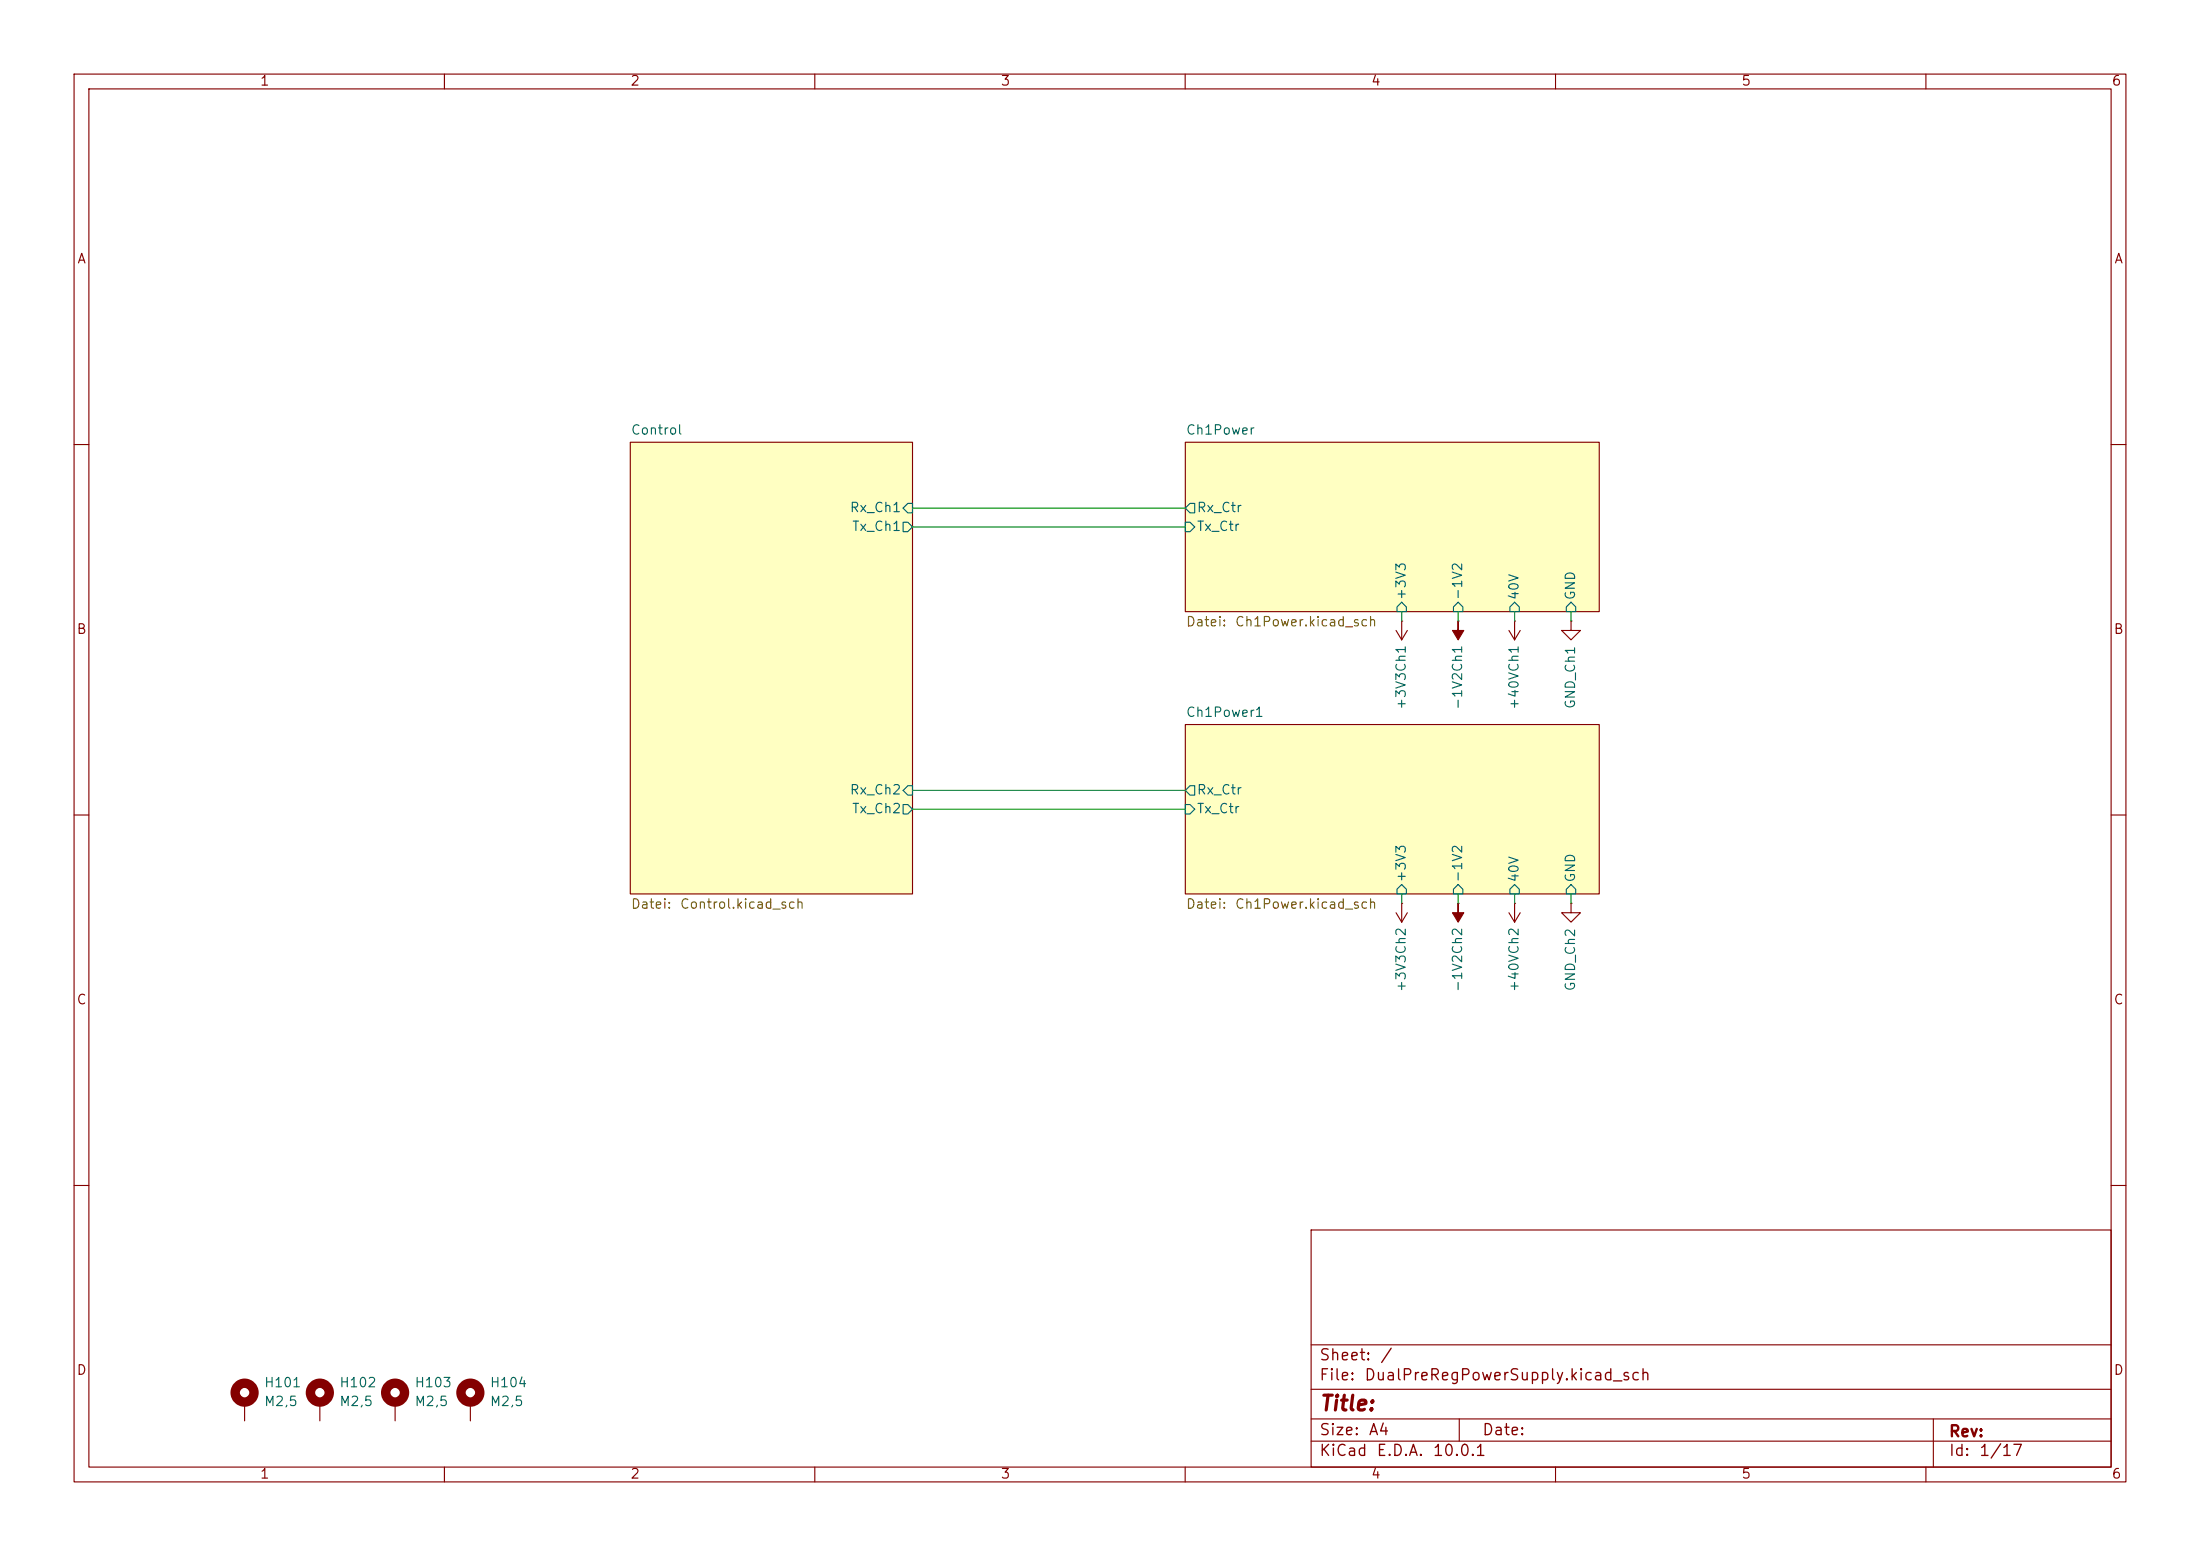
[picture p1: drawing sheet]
(kicad_sch
 (version 20260306)
 (generator "eeschema")
 (generator_version "10.0")
 (paper "A4")
 (lib_symbols
  (symbol "Mechanical:MountingHole_Pad"
   (pin_numbers (hide yes))
   (pin_names
    (offset 1.016) (hide yes)) (exclude_from_sim no) (in_bom no) (on_board yes)
   (in_pos_files yes)
   (duplicate_pin_numbers_are_jumpers no)
   (property "Reference" "H" (at 0 6.35 0) (show_name no) (do_not_autoplace no) (effects (font (size 1.27 1.27))))
   (property "Value" "MountingHole_Pad" (at 0 4.445 0) (show_name no) (do_not_autoplace no) (effects (font (size 1.27 1.27))))
   (property "Footprint" "" (at 0 0 0) (show_name no) (do_not_autoplace no) (hide yes) (effects (font (size 1.27 1.27))))
   (property "Datasheet" "" (at 0 0 0) (show_name no) (do_not_autoplace no) (hide yes) (effects (font (size 1.27 1.27))))
   (property "Description" "Mounting Hole with connection" (at 0 0 0) (show_name no) (do_not_autoplace no) (hide yes) (effects (font (size 1.27 1.27))))
   (symbol "MountingHole_Pad_0_1"
    (circle (center 0 1.27) (radius 1.27) (stroke (width 1.27) (type default)) (fill (type none))))
   (symbol "MountingHole_Pad_1_1"
    (pin input line (at 0 -2.54 90) (length 2.54) (name "1" (effects (font (size 1.27 1.27)))) (number "1" (effects (font (size 1.27 1.27))))))
   (embedded_fonts no))
  (symbol "power:+3V3"
   (power global)
   (pin_numbers (hide yes))
   (pin_names
    (offset 0) (hide yes)) (exclude_from_sim no) (in_bom yes) (on_board yes)
   (in_pos_files yes)
   (duplicate_pin_numbers_are_jumpers no)
   (property "Reference" "#PWR" (at 0 -3.81 0) (show_name no) (do_not_autoplace no) (hide yes) (effects (font (size 1.27 1.27))))
   (property "Value" "+3V3" (at 0 3.556 0) (show_name no) (do_not_autoplace no) (effects (font (size 1.27 1.27))))
   (property "Footprint" "" (at 0 0 0) (show_name no) (do_not_autoplace no) (hide yes) (effects (font (size 1.27 1.27))))
   (property "Datasheet" "" (at 0 0 0) (show_name no) (do_not_autoplace no) (hide yes) (effects (font (size 1.27 1.27))))
   (property "Description" "Power symbol creates a global label with name \"+3V3\"" (at 0 0 0) (show_name no) (do_not_autoplace no) (hide yes) (effects (font (size 1.27 1.27))))
   (symbol "+3V3_0_1"
    (polyline (pts (xy -0.762 1.27) (xy 0 2.54)) (stroke (width 0) (type default)) (fill (type none)))
    (polyline (pts (xy 0 2.54) (xy 0.762 1.27)) (stroke (width 0) (type default)) (fill (type none)))
    (polyline (pts (xy 0 0) (xy 0 2.54)) (stroke (width 0) (type default)) (fill (type none))))
   (symbol "+3V3_1_1"
    (pin power_in line (at 0 0 90) (length 0) (name "" (effects (font (size 1.27 1.27)))) (number "1" (effects (font (size 1.27 1.27))))))
   (embedded_fonts no))
  (symbol "power:+48V"
   (power global)
   (pin_numbers (hide yes))
   (pin_names
    (offset 0) (hide yes)) (exclude_from_sim no) (in_bom yes) (on_board yes)
   (in_pos_files yes)
   (duplicate_pin_numbers_are_jumpers no)
   (property "Reference" "#PWR" (at 0 -3.81 0) (show_name no) (do_not_autoplace no) (hide yes) (effects (font (size 1.27 1.27))))
   (property "Value" "+48V" (at 0 3.556 0) (show_name no) (do_not_autoplace no) (effects (font (size 1.27 1.27))))
   (property "Footprint" "" (at 0 0 0) (show_name no) (do_not_autoplace no) (hide yes) (effects (font (size 1.27 1.27))))
   (property "Datasheet" "" (at 0 0 0) (show_name no) (do_not_autoplace no) (hide yes) (effects (font (size 1.27 1.27))))
   (property "Description" "Power symbol creates a global label with name \"+48V\"" (at 0 0 0) (show_name no) (do_not_autoplace no) (hide yes) (effects (font (size 1.27 1.27))))
   (symbol "+48V_0_1"
    (polyline (pts (xy -0.762 1.27) (xy 0 2.54)) (stroke (width 0) (type default)) (fill (type none)))
    (polyline (pts (xy 0 2.54) (xy 0.762 1.27)) (stroke (width 0) (type default)) (fill (type none)))
    (polyline (pts (xy 0 0) (xy 0 2.54)) (stroke (width 0) (type default)) (fill (type none))))
   (symbol "+48V_1_1"
    (pin power_in line (at 0 0 90) (length 0) (name "" (effects (font (size 1.27 1.27)))) (number "1" (effects (font (size 1.27 1.27))))))
   (embedded_fonts no))
  (symbol "power:-2V5"
   (power global)
   (pin_numbers (hide yes))
   (pin_names
    (offset 0) (hide yes)) (exclude_from_sim no) (in_bom yes) (on_board yes)
   (in_pos_files yes)
   (duplicate_pin_numbers_are_jumpers no)
   (property "Reference" "#PWR" (at 0 -3.81 0) (show_name no) (do_not_autoplace no) (hide yes) (effects (font (size 1.27 1.27))))
   (property "Value" "-2V5" (at 0 3.556 0) (show_name no) (do_not_autoplace no) (effects (font (size 1.27 1.27))))
   (property "Footprint" "" (at 0 0 0) (show_name no) (do_not_autoplace no) (hide yes) (effects (font (size 1.27 1.27))))
   (property "Datasheet" "" (at 0 0 0) (show_name no) (do_not_autoplace no) (hide yes) (effects (font (size 1.27 1.27))))
   (property "Description" "Power symbol creates a global label with name \"-2V5\"" (at 0 0 0) (show_name no) (do_not_autoplace no) (hide yes) (effects (font (size 1.27 1.27))))
   (symbol "-2V5_0_0"
    (pin power_in line (at 0 0 90) (length 0) (name "" (effects (font (size 1.27 1.27)))) (number "1" (effects (font (size 1.27 1.27))))))
   (symbol "-2V5_0_1"
    (polyline (pts (xy 0 0) (xy 0 1.27) (xy 0.762 1.27) (xy 0 2.54) (xy -0.762 1.27) (xy 0 1.27)) (stroke (width 0) (type default)) (fill (type outline))))
   (embedded_fonts no))
  (symbol "power:GND1"
   (power global)
   (pin_numbers (hide yes))
   (pin_names
    (offset 0) (hide yes)) (exclude_from_sim no) (in_bom yes) (on_board yes)
   (in_pos_files yes)
   (duplicate_pin_numbers_are_jumpers no)
   (property "Reference" "#PWR" (at 0 -6.35 0) (show_name no) (do_not_autoplace no) (hide yes) (effects (font (size 1.27 1.27))))
   (property "Value" "GND1" (at 0 -3.81 0) (show_name no) (do_not_autoplace no) (effects (font (size 1.27 1.27))))
   (property "Footprint" "" (at 0 0 0) (show_name no) (do_not_autoplace no) (hide yes) (effects (font (size 1.27 1.27))))
   (property "Datasheet" "" (at 0 0 0) (show_name no) (do_not_autoplace no) (hide yes) (effects (font (size 1.27 1.27))))
   (property "Description" "Power symbol creates a global label with name \"GND1\" , ground" (at 0 0 0) (show_name no) (do_not_autoplace no) (hide yes) (effects (font (size 1.27 1.27))))
   (symbol "GND1_0_1"
    (polyline (pts (xy 0 0) (xy 0 -1.27) (xy 1.27 -1.27) (xy 0 -2.54) (xy -1.27 -1.27) (xy 0 -1.27)) (stroke (width 0) (type default)) (fill (type none))))
   (symbol "GND1_1_1"
    (pin power_in line (at 0 0 270) (length 0) (name "" (effects (font (size 1.27 1.27)))) (number "1" (effects (font (size 1.27 1.27))))))
   (embedded_fonts no)))
 (wire
  (pts (xy 123.19 106.68) (xy 160.02 106.68))
  (stroke (width 0) (type default)))
 (wire
  (pts (xy 212.09 82.55) (xy 212.09 83.82))
  (stroke (width 0) (type default)))
 (wire
  (pts (xy 196.85 82.55) (xy 196.85 83.82))
  (stroke (width 0) (type default)))
 (wire
  (pts (xy 189.23 120.65) (xy 189.23 121.92))
  (stroke (width 0) (type default)))
 (wire
  (pts (xy 123.19 71.12) (xy 160.02 71.12))
  (stroke (width 0) (type default)))
 (wire
  (pts (xy 196.85 120.65) (xy 196.85 121.92))
  (stroke (width 0) (type default)))
 (wire
  (pts (xy 123.19 109.22) (xy 160.02 109.22))
  (stroke (width 0) (type default)))
 (wire
  (pts (xy 204.47 120.65) (xy 204.47 121.92))
  (stroke (width 0) (type default)))
 (wire
  (pts (xy 212.09 120.65) (xy 212.09 121.92))
  (stroke (width 0) (type default)))
 (wire
  (pts (xy 123.19 68.58) (xy 160.02 68.58))
  (stroke (width 0) (type default)))
 (wire
  (pts (xy 204.47 82.55) (xy 204.47 83.82))
  (stroke (width 0) (type default)))
 (wire
  (pts (xy 189.23 82.55) (xy 189.23 83.82))
  (stroke (width 0) (type default)))
 (symbol
  (lib_id "power:GND1")
  (at 212.09 83.82 0)
  (unit 1)
  (body_style 1)
  (exclude_from_sim no)
  (in_bom yes)
  (on_board yes)
  (in_pos_files yes)
  (dnp no)
  (property "Reference" "#PWR0104" (at 212.09 90.17 0) (hide yes) (show_name no) (do_not_autoplace no) (effects (font (size 1.27 1.27))))
  (property "Value" "GND_Ch1" (at 212.09 91.44 90) (show_name no) (do_not_autoplace no) (effects (font (size 1.27 1.27))))
  (property "Footprint" "" (at 212.09 83.82 0) (hide yes) (show_name no) (do_not_autoplace no) (effects (font (size 1.27 1.27))))
  (property "Datasheet" "" (at 212.09 83.82 0) (hide yes) (show_name no) (do_not_autoplace no) (effects (font (size 1.27 1.27))))
  (property "Description" "Power symbol creates a global label with name \"GND_Ch1\" , ground" (at 212.09 83.82 0) (hide yes) (show_name no) (do_not_autoplace no) (effects (font (size 1.27 1.27))))
  (pin "1"))
 (symbol
  (lib_id "power:-2V5")
  (at 196.85 121.92 180)
  (unit 1)
  (body_style 1)
  (exclude_from_sim no)
  (in_bom yes)
  (on_board yes)
  (in_pos_files yes)
  (dnp no)
  (property "Reference" "#PWR0106" (at 196.85 118.11 0) (hide yes) (show_name no) (do_not_autoplace no) (effects (font (size 1.27 1.27))))
  (property "Value" "-1V2Ch2" (at 196.85 129.54 90) (show_name no) (do_not_autoplace no) (effects (font (size 1.27 1.27))))
  (property "Footprint" "" (at 196.85 121.92 0) (hide yes) (show_name no) (do_not_autoplace no) (effects (font (size 1.27 1.27))))
  (property "Datasheet" "" (at 196.85 121.92 0) (hide yes) (show_name no) (do_not_autoplace no) (effects (font (size 1.27 1.27))))
  (property "Description" "Power symbol creates a global label with name \"-1V2Ch2\"" (at 196.85 121.92 0) (hide yes) (show_name no) (do_not_autoplace no) (effects (font (size 1.27 1.27))))
  (pin "1"))
 (symbol
  (lib_id "Mechanical:MountingHole_Pad")
  (at 33.02 189.23 0)
  (unit 1)
  (body_style 1)
  (exclude_from_sim no)
  (in_bom no)
  (on_board yes)
  (in_pos_files yes)
  (dnp no)
  (fields_autoplaced yes)
  (property "Reference" "H101" (at 35.56 186.6899 0) (show_name no) (do_not_autoplace no) (effects (font (size 1.27 1.27)) (justify left)))
  (property "Value" "M2,5" (at 35.56 189.2299 0) (show_name no) (do_not_autoplace no) (effects (font (size 1.27 1.27)) (justify left)))
  (property "Footprint" "MountingHole:MountingHole_2.7mm_M2.5_DIN965_Pad" (at 33.02 189.23 0) (hide yes) (show_name no) (do_not_autoplace no) (effects (font (size 1.27 1.27))))
  (property "Datasheet" "" (at 33.02 189.23 0) (hide yes) (show_name no) (do_not_autoplace no) (effects (font (size 1.27 1.27))))
  (property "Description" "Mounting Hole with connection" (at 33.02 189.23 0) (hide yes) (show_name no) (do_not_autoplace no) (effects (font (size 1.27 1.27))))
  (pin "1"))
 (symbol
  (lib_id "power:GND1")
  (at 212.09 121.92 0)
  (unit 1)
  (body_style 1)
  (exclude_from_sim no)
  (in_bom yes)
  (on_board yes)
  (in_pos_files yes)
  (dnp no)
  (property "Reference" "#PWR0108" (at 212.09 128.27 0) (hide yes) (show_name no) (do_not_autoplace no) (effects (font (size 1.27 1.27))))
  (property "Value" "GND_Ch2" (at 212.09 129.54 90) (show_name no) (do_not_autoplace no) (effects (font (size 1.27 1.27))))
  (property "Footprint" "" (at 212.09 121.92 0) (hide yes) (show_name no) (do_not_autoplace no) (effects (font (size 1.27 1.27))))
  (property "Datasheet" "" (at 212.09 121.92 0) (hide yes) (show_name no) (do_not_autoplace no) (effects (font (size 1.27 1.27))))
  (property "Description" "Power symbol creates a global label with name \"GND_Ch2\" , ground" (at 212.09 121.92 0) (hide yes) (show_name no) (do_not_autoplace no) (effects (font (size 1.27 1.27))))
  (pin "1"))
 (symbol
  (lib_id "power:+3V3")
  (at 189.23 121.92 180)
  (unit 1)
  (body_style 1)
  (exclude_from_sim no)
  (in_bom yes)
  (on_board yes)
  (in_pos_files yes)
  (dnp no)
  (property "Reference" "#PWR0105" (at 189.23 118.11 0) (hide yes) (show_name no) (do_not_autoplace no) (effects (font (size 1.27 1.27))))
  (property "Value" "+3V3Ch2" (at 189.23 129.54 90) (show_name no) (do_not_autoplace no) (effects (font (size 1.27 1.27))))
  (property "Footprint" "" (at 189.23 121.92 0) (hide yes) (show_name no) (do_not_autoplace no) (effects (font (size 1.27 1.27))))
  (property "Datasheet" "" (at 189.23 121.92 0) (hide yes) (show_name no) (do_not_autoplace no) (effects (font (size 1.27 1.27))))
  (property "Description" "Power symbol creates a global label with name \"+3V3Ch2\"" (at 189.23 121.92 0) (hide yes) (show_name no) (do_not_autoplace no) (effects (font (size 1.27 1.27))))
  (pin "1"))
 (symbol
  (lib_id "power:-2V5")
  (at 196.85 83.82 180)
  (unit 1)
  (body_style 1)
  (exclude_from_sim no)
  (in_bom yes)
  (on_board yes)
  (in_pos_files yes)
  (dnp no)
  (property "Reference" "#PWR0101" (at 196.85 80.01 0) (hide yes) (show_name no) (do_not_autoplace no) (effects (font (size 1.27 1.27))))
  (property "Value" "-1V2Ch1" (at 196.85 91.44 90) (show_name no) (do_not_autoplace no) (effects (font (size 1.27 1.27))))
  (property "Footprint" "" (at 196.85 83.82 0) (hide yes) (show_name no) (do_not_autoplace no) (effects (font (size 1.27 1.27))))
  (property "Datasheet" "" (at 196.85 83.82 0) (hide yes) (show_name no) (do_not_autoplace no) (effects (font (size 1.27 1.27))))
  (property "Description" "Power symbol creates a global label with name \"-1V2Ch1\"" (at 196.85 83.82 0) (hide yes) (show_name no) (do_not_autoplace no) (effects (font (size 1.27 1.27))))
  (pin "1"))
 (symbol
  (lib_id "Mechanical:MountingHole_Pad")
  (at 63.5 189.23 0)
  (unit 1)
  (body_style 1)
  (exclude_from_sim no)
  (in_bom no)
  (on_board yes)
  (in_pos_files yes)
  (dnp no)
  (fields_autoplaced yes)
  (property "Reference" "H104" (at 66.04 186.6899 0) (show_name no) (do_not_autoplace no) (effects (font (size 1.27 1.27)) (justify left)))
  (property "Value" "M2,5" (at 66.04 189.2299 0) (show_name no) (do_not_autoplace no) (effects (font (size 1.27 1.27)) (justify left)))
  (property "Footprint" "MountingHole:MountingHole_2.7mm_M2.5_DIN965_Pad" (at 63.5 189.23 0) (hide yes) (show_name no) (do_not_autoplace no) (effects (font (size 1.27 1.27))))
  (property "Datasheet" "" (at 63.5 189.23 0) (hide yes) (show_name no) (do_not_autoplace no) (effects (font (size 1.27 1.27))))
  (property "Description" "Mounting Hole with connection" (at 63.5 189.23 0) (hide yes) (show_name no) (do_not_autoplace no) (effects (font (size 1.27 1.27))))
  (pin "1"))
 (symbol
  (lib_id "power:+48V")
  (at 204.47 121.92 180)
  (unit 1)
  (body_style 1)
  (exclude_from_sim no)
  (in_bom yes)
  (on_board yes)
  (in_pos_files yes)
  (dnp no)
  (property "Reference" "#PWR0107" (at 204.47 118.11 0) (hide yes) (show_name no) (do_not_autoplace no) (effects (font (size 1.27 1.27))))
  (property "Value" "+40VCh2" (at 204.47 129.54 90) (show_name no) (do_not_autoplace no) (effects (font (size 1.27 1.27))))
  (property "Footprint" "" (at 204.47 121.92 0) (hide yes) (show_name no) (do_not_autoplace no) (effects (font (size 1.27 1.27))))
  (property "Datasheet" "" (at 204.47 121.92 0) (hide yes) (show_name no) (do_not_autoplace no) (effects (font (size 1.27 1.27))))
  (property "Description" "Power symbol creates a global label with name \"+40VCh2\"" (at 204.47 121.92 0) (hide yes) (show_name no) (do_not_autoplace no) (effects (font (size 1.27 1.27))))
  (pin "1"))
 (symbol
  (lib_id "power:+48V")
  (at 204.47 83.82 180)
  (unit 1)
  (body_style 1)
  (exclude_from_sim no)
  (in_bom yes)
  (on_board yes)
  (in_pos_files yes)
  (dnp no)
  (property "Reference" "#PWR0102" (at 204.47 80.01 0) (hide yes) (show_name no) (do_not_autoplace no) (effects (font (size 1.27 1.27))))
  (property "Value" "+40VCh1" (at 204.47 91.44 90) (show_name no) (do_not_autoplace no) (effects (font (size 1.27 1.27))))
  (property "Footprint" "" (at 204.47 83.82 0) (hide yes) (show_name no) (do_not_autoplace no) (effects (font (size 1.27 1.27))))
  (property "Datasheet" "" (at 204.47 83.82 0) (hide yes) (show_name no) (do_not_autoplace no) (effects (font (size 1.27 1.27))))
  (property "Description" "Power symbol creates a global label with name \"+40VCh1\"" (at 204.47 83.82 0) (hide yes) (show_name no) (do_not_autoplace no) (effects (font (size 1.27 1.27))))
  (pin "1"))
 (symbol
  (lib_id "Mechanical:MountingHole_Pad")
  (at 43.18 189.23 0)
  (unit 1)
  (body_style 1)
  (exclude_from_sim no)
  (in_bom no)
  (on_board yes)
  (in_pos_files yes)
  (dnp no)
  (fields_autoplaced yes)
  (property "Reference" "H102" (at 45.72 186.6899 0) (show_name no) (do_not_autoplace no) (effects (font (size 1.27 1.27)) (justify left)))
  (property "Value" "M2,5" (at 45.72 189.2299 0) (show_name no) (do_not_autoplace no) (effects (font (size 1.27 1.27)) (justify left)))
  (property "Footprint" "MountingHole:MountingHole_2.7mm_M2.5_DIN965_Pad" (at 43.18 189.23 0) (hide yes) (show_name no) (do_not_autoplace no) (effects (font (size 1.27 1.27))))
  (property "Datasheet" "" (at 43.18 189.23 0) (hide yes) (show_name no) (do_not_autoplace no) (effects (font (size 1.27 1.27))))
  (property "Description" "Mounting Hole with connection" (at 43.18 189.23 0) (hide yes) (show_name no) (do_not_autoplace no) (effects (font (size 1.27 1.27))))
  (pin "1"))
 (symbol
  (lib_id "power:+3V3")
  (at 189.23 83.82 180)
  (unit 1)
  (body_style 1)
  (exclude_from_sim no)
  (in_bom yes)
  (on_board yes)
  (in_pos_files yes)
  (dnp no)
  (property "Reference" "#PWR0103" (at 189.23 80.01 0) (hide yes) (show_name no) (do_not_autoplace no) (effects (font (size 1.27 1.27))))
  (property "Value" "+3V3Ch1" (at 189.23 91.44 90) (show_name no) (do_not_autoplace no) (effects (font (size 1.27 1.27))))
  (property "Footprint" "" (at 189.23 83.82 0) (hide yes) (show_name no) (do_not_autoplace no) (effects (font (size 1.27 1.27))))
  (property "Datasheet" "" (at 189.23 83.82 0) (hide yes) (show_name no) (do_not_autoplace no) (effects (font (size 1.27 1.27))))
  (property "Description" "Power symbol creates a global label with name \"+3V3Ch1\"" (at 189.23 83.82 0) (hide yes) (show_name no) (do_not_autoplace no) (effects (font (size 1.27 1.27))))
  (pin "1"))
 (symbol
  (lib_id "Mechanical:MountingHole_Pad")
  (at 53.34 189.23 0)
  (unit 1)
  (body_style 1)
  (exclude_from_sim no)
  (in_bom no)
  (on_board yes)
  (in_pos_files yes)
  (dnp no)
  (fields_autoplaced yes)
  (property "Reference" "H103" (at 55.88 186.6899 0) (show_name no) (do_not_autoplace no) (effects (font (size 1.27 1.27)) (justify left)))
  (property "Value" "M2,5" (at 55.88 189.2299 0) (show_name no) (do_not_autoplace no) (effects (font (size 1.27 1.27)) (justify left)))
  (property "Footprint" "MountingHole:MountingHole_2.7mm_M2.5_DIN965_Pad" (at 53.34 189.23 0) (hide yes) (show_name no) (do_not_autoplace no) (effects (font (size 1.27 1.27))))
  (property "Datasheet" "" (at 53.34 189.23 0) (hide yes) (show_name no) (do_not_autoplace no) (effects (font (size 1.27 1.27))))
  (property "Description" "Mounting Hole with connection" (at 53.34 189.23 0) (hide yes) (show_name no) (do_not_autoplace no) (effects (font (size 1.27 1.27))))
  (pin "1"))
 (sheet
  (at 160.02 59.69)
  (size 55.88 22.86)
  (exclude_from_sim no)
  (in_bom yes)
  (on_board yes)
  (dnp no)
  (fields_autoplaced yes)
  (stroke (width 0.1524) (type solid))
  (fill (color 255 255 194 1))
  (property "Sheetname" "Ch1Power" (at 160.02 58.9784 0) (show_name no) (do_not_autoplace no) (effects (font (size 1.27 1.27)) (justify left bottom)))
  (property "Sheetfile" "Ch1Power.kicad_sch" (at 160.02 83.1346 0) (show_name no) (do_not_autoplace no) (effects (font (size 1.27 1.27)) (justify left top)))
  (pin "Rx_Ctr" output (at 160.02 68.58 180) (effects (font (size 1.27 1.27)) (justify left)))
  (pin "Tx_Ctr" input (at 160.02 71.12 180) (effects (font (size 1.27 1.27)) (justify left)))
  (pin "+3V3" input (at 189.23 82.55 270) (effects (font (size 1.27 1.27)) (justify left)))
  (pin "-1V2" input (at 196.85 82.55 270) (effects (font (size 1.27 1.27)) (justify left)))
  (pin "40V" input (at 204.47 82.55 270) (effects (font (size 1.27 1.27)) (justify left)))
  (pin "GND" input (at 212.09 82.55 270) (effects (font (size 1.27 1.27)) (justify left))))
 (sheet
  (at 160.02 97.79)
  (size 55.88 22.86)
  (exclude_from_sim no)
  (in_bom yes)
  (on_board yes)
  (dnp no)
  (fields_autoplaced yes)
  (stroke (width 0.1524) (type solid))
  (fill (color 255 255 194 1))
  (property "Sheetname" "Ch1Power1" (at 160.02 97.0784 0) (show_name no) (do_not_autoplace no) (effects (font (size 1.27 1.27)) (justify left bottom)))
  (property "Sheetfile" "Ch1Power.kicad_sch" (at 160.02 121.2346 0) (show_name no) (do_not_autoplace no) (effects (font (size 1.27 1.27)) (justify left top)))
  (pin "Rx_Ctr" output (at 160.02 106.68 180) (effects (font (size 1.27 1.27)) (justify left)))
  (pin "Tx_Ctr" input (at 160.02 109.22 180) (effects (font (size 1.27 1.27)) (justify left)))
  (pin "+3V3" input (at 189.23 120.65 270) (effects (font (size 1.27 1.27)) (justify left)))
  (pin "-1V2" input (at 196.85 120.65 270) (effects (font (size 1.27 1.27)) (justify left)))
  (pin "40V" input (at 204.47 120.65 270) (effects (font (size 1.27 1.27)) (justify left)))
  (pin "GND" input (at 212.09 120.65 270) (effects (font (size 1.27 1.27)) (justify left))))
 (sheet
  (at 85.09 59.69)
  (size 38.1 60.96)
  (exclude_from_sim no)
  (in_bom yes)
  (on_board yes)
  (dnp no)
  (fields_autoplaced yes)
  (stroke (width 0.1524) (type solid))
  (fill (color 255 255 194 1))
  (property "Sheetname" "Control" (at 85.09 58.9784 0) (show_name no) (do_not_autoplace no) (effects (font (size 1.27 1.27)) (justify left bottom)))
  (property "Sheetfile" "Control.kicad_sch" (at 85.09 121.2346 0) (show_name no) (do_not_autoplace no) (effects (font (size 1.27 1.27)) (justify left top)))
  (property "Field2" "" (at 85.09 59.69 0) (show_name no) (do_not_autoplace no) (effects (font (size 1.27 1.27))))
  (pin "Rx_Ch1" input (at 123.19 68.58 0) (effects (font (size 1.27 1.27)) (justify right)))
  (pin "Rx_Ch2" input (at 123.19 106.68 0) (effects (font (size 1.27 1.27)) (justify right)))
  (pin "Tx_Ch1" output (at 123.19 71.12 0) (effects (font (size 1.27 1.27)) (justify right)))
  (pin "Tx_Ch2" output (at 123.19 109.22 0) (effects (font (size 1.27 1.27)) (justify right))))
 (sheet_instances
  (path ""
   (page "1")))
 (embedded_fonts no))
